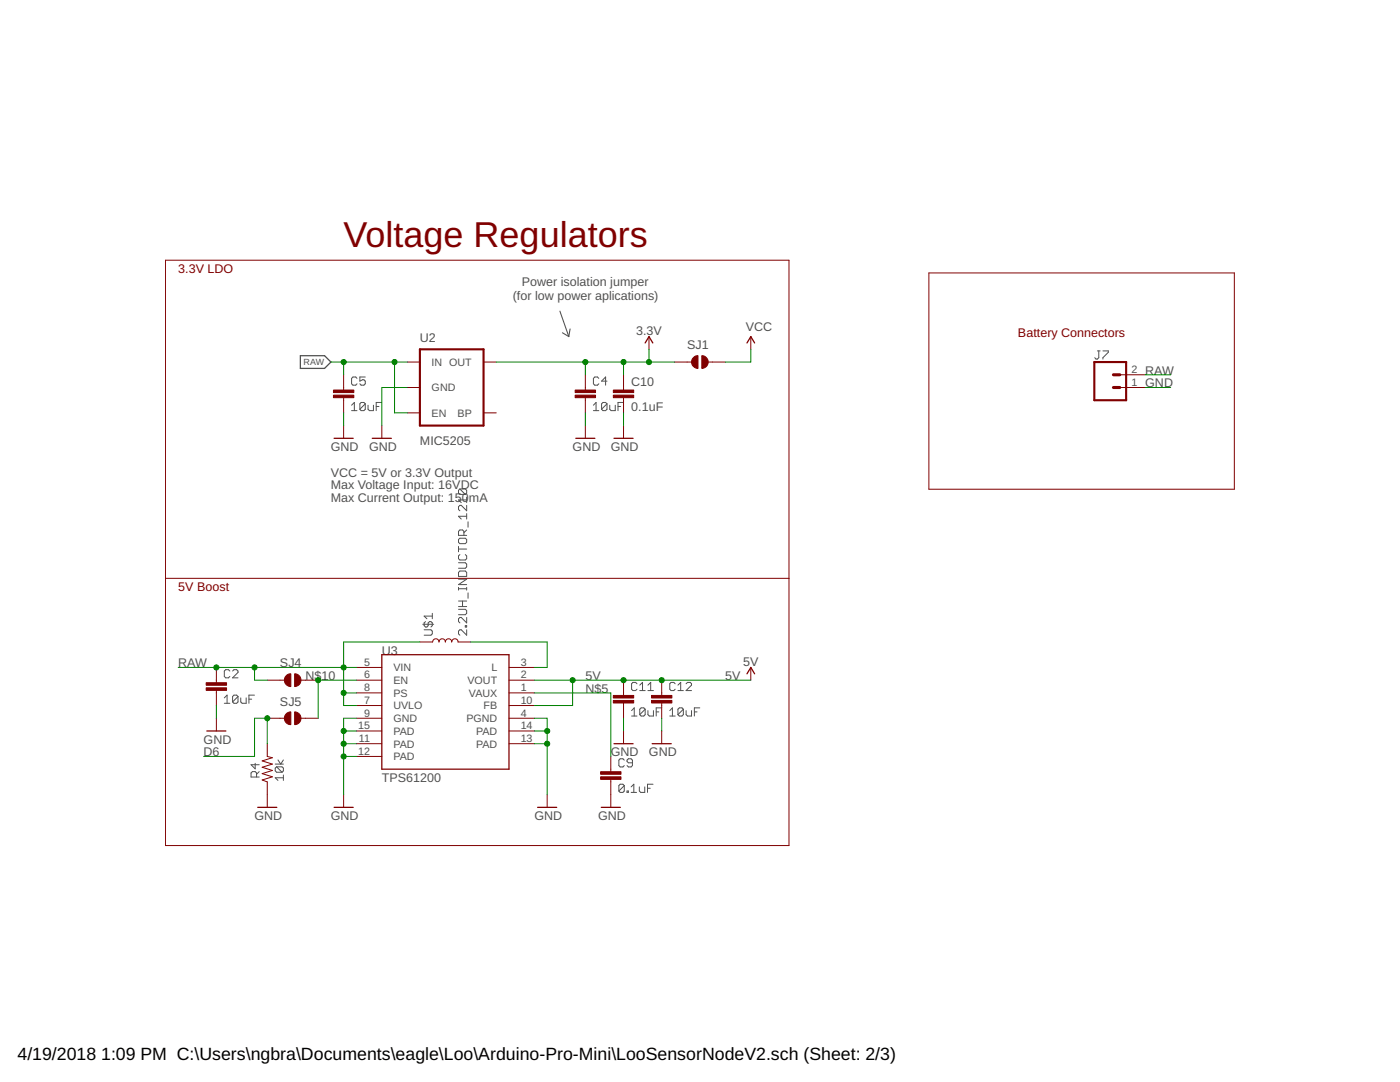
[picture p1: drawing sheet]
<svg xmlns="http://www.w3.org/2000/svg" width="279mm" height="216mm" viewBox="0 0 279 216" stroke-linecap="round" stroke-linejoin="round" font-family="sans-serif">
<path d="M111.7 62.1l1.8 5.1M112.2 66.4l1.3 .8M113.8 65.6l-.3 1.6" fill="none" stroke="#505050" stroke-width=".21"/>
<g fill="none" stroke="#505050" stroke-width=".2">
<path d="M71.2 75.5l-.2-.3h-.6l-.2 .3v1.1l.2 .3h.6l.2-.3M72.9 75.2h-1.1v.9l.5-.3h.3l.3 .3v.5l-.3 .3h-.5l-.3-.3M119.5 75.5l-.3-.3h-.5l-.3 .3v1.1l.3 .3h.5l.3-.3M121.1 76.1h-1l.8-.9v1.7M219 70h.6M219.3 70v1.4l-.3 .2h-.3l-.2-.2M220.1 70h1.1v.3l-1.1 1.1v.2M70.2 81.9h1M70.2 80.9l.5-.6v1.6M72.9 80.6v1.1l-.3 .2h-.5l-.3-.2M72.9 80.6l-.3-.3h-.5l-.3 .3v1.1M72.9 80.6l-1.1 1.1"/>
<path d="M73.4 80.9v.8l.3 .2h.8v-1M75.1 81.1h.5M76.2 80.3h-1.1v1.6M91.8 97.6h1.1l.2 .2v.6l-.2 .3M91.8 97.6l-.3 .2v.6l.3 .3h1.1M91.8 97.6l1.1 1.1M93.1 99.2v1.1M93.1 99.8h-1.6l.6 .5M118.4 80.9l.6-.6v1.6M118.4 81.9h1.1M121.1 80.6v1.1l-.2 .2h-.6l-.2-.2M121.1 80.6l-.2-.3h-.6l-.2 .3v1.1"/>
<path d="M121.1 80.6l-1 1.1M121.7 80.9v.8l.3 .2h.8v-1M123.3 81.1h.6M124.4 80.3h-1.1v1.6M91.5 107.7l.3-.3h1.1l.2 .3v.5l-.2 .3h-1.1l-.3-.3zM91.5 112.3h1.4l.2 .3v.5l-.2 .3h-1.4M91.5 114.2l.3-.3h1.1l.2 .3v.8h-1.6zM91.5 109v1.1M91.5 117.2v.6M91.5 119.9h1.6M91.5 117.5h1.6M91.5 115.6h1.6l-1.6 1h1.6"/>
<path d="M91.5 109.6h1.6M91.8 110.7l-.3 .2v.6l.3 .2h1.1l.2-.2v-.6l-.2-.2M92.3 119.9v1.1M92.6 106.8v-.8l-.3-.3h-.5l-.3 .3v.8h1.6M93.1 100.8v1.1l-1-1.1h-.3l-.3 .3v.6l.3 .2M93.1 102.5v1.1M93.1 117.2v.6M93.1 105.7l-.5 .6M93.1 103h-1.6l.6 .6M93.4 104.1v1.1M93.4 118.3v1.1M44.8 139.3l.5-.6v1.6"/>
<path d="M45.9 133.9l-.3-.3h-.6l-.2 .3v1.1l.2 .3h.6l.3-.3M46.4 133.9l.3-.3h.5l.3 .3v.3l-1.1 1.1h1.1M47.5 139v1.1l-.3 .2h-.5l-.3-.2M47.5 139l-.3-.3h-.5l-.3 .3v1.1M47.5 139l-1.1 1.1M48 139.3v.8l.3 .2h.8v-1M49.7 139.5h.5M50.8 138.7h-1.1v1.6M84.4 124.6h2.2M84.6 125.7h1.4l.3 .2v.6l-.3 .2h-1.4M84.9 124l-.3 .3v.5l.3 .3h.3l.2-.3v-.5l.3-.3h.3l.3 .3v.5l-.3 .3M86.3 122.4v1.1"/>
<path d="M86.3 122.9h-1.7l.6 .6M91.5 121.6h1.4l.2 .2v.6l-.2 .3h-1.4M91.5 121h1.6M92.9 124.8h.2v.3h-.2zM93.1 123.2v1.1l-1-1.1h-.3l-.3 .3v.5l.3 .3M93.1 125.7v1l-1-1h-.3l-.3 .2v.6l.3 .2M127.1 136.4l-.2-.2h-.6l-.3 .2v1.1l.3 .3h.6l.2-.3M127.7 137.8h1.1M127.7 136.7l.5-.5v1.6M129.3 137.8h1.1M129.3 136.7l.6-.5v1.6M134.7 136.4l-.2-.2h-.6l-.2 .2v1.1l.2 .3h.6l.2-.3"/>
<path d="M135.3 137.8h1.1M135.3 136.7l.5-.5v1.6M136.9 136.4l.3-.2h.6l.2 .2v.3l-1.1 1.1h1.1M44.8 140.3h1.1M50.9 152.3v1.1l-.8-.8h1.6M51.2 155v-.8l-.3-.2h-.5l-.3 .2v.8h1.6M51.7 154l-.5 .5M54.9 152.5h1.7M55.2 153h1.1l.3 .3v.5l-.3 .3M55.2 153l-.3 .3v.5l.3 .3h1.1M55.2 153l1.1 1.1M55.5 151.6l.5 .9 .6-.9"/>
<path d="M56.6 155.2h-1.7l.6 .5M56.6 154.6v1.1M124.6 151.7l-.3-.3h-.5l-.3 .3v1.1l.3 .2h.5l.3-.2M124.6 156.8l-.3-.3h-.5l-.3 .3v1M124.6 156.8v1l-.3 .3h-.5l-.3-.3M124.6 156.8l-1.1 1M125.1 157.8h.3v.3h-.3zM126 158.1h1M126 157l.5-.5v1.6M126 141.8l.6-.6v1.7M126 142.9h1.1M126.2 152.2h-.8l-.3-.3v-.2l.3-.3h.5l.3 .3v1.1l-.3 .2h-.5l-.3-.2"/>
<path d="M127.6 157v.8l.3 .3h.8v-1.1M128.8 141.5v1.1l-.3 .3h-.5l-.3-.3M128.8 141.5l-.3-.3h-.5l-.3 .3v1.1M128.8 141.5l-1.1 1.1M129.2 157.3h.6M129.3 141.8v.8l.3 .3h.8v-1.1M130.3 156.5h-1.1v1.6M131 142h.5M132 141.2h-1v1.7M133.7 142.9h1M133.7 141.8l.5-.6v1.7M136.4 141.5v1.1l-.3 .3h-.5l-.3-.3"/>
<path d="M136.4 141.5l-.3-.3h-.5l-.3 .3v1.1M136.4 141.5l-1.1 1.1M136.9 141.8v.8l.3 .3h.8v-1.1M138.6 142h.5M139.7 141.2h-1.1v1.7"/>
</g>
<path d="M59.9 71h4.9l1.2 1.2-1.2 1.3h-4.9z" fill="none" stroke="#505050" stroke-width=".25"/>
<g fill="none" stroke="#800000" stroke-width=".2">
<path d="M33 51.9h124.5v116.8h-124.5zM185.4 54.5h60.9v43.1h-60.9zM68.6 74.8v3M68.6 79.4v3M81.3 72.2h2.5M81.3 77.3h2.5M96.5 72.2h2.5M116.8 74.8v3M116.8 79.4v3M124.4 74.8v3M124.4 79.4v3M129.5 67.2v2.5"/>
<path d="M134.6 72.2h3.4M141.3 72.2h3.5M149.8 67.2v2.5M223.5 77.3h5.1M223.5 74.8h5.1M68.6 84.9v2.6M76.2 84.9v2.6M81.3 82.4h2.5M96.5 82.4h2.5M116.8 84.9v2.6M124.4 84.9v2.6M33 115.4h124.5"/>
<path d="M43.2 133.2v3M43.2 137.8v3M53.3 135.7h3.5M60.1 135.7h3.4M71.1 135.7h5.1M71.1 133.2h5.1M71.1 138.3h5.1M83.8 128.1h2.5a.63 .63 0 0 1 .7-.6 .63 .63 0 0 1 .6 .6 .63 .63 0 0 1 .6-.6 .63 .63 0 0 1 .7 .6 .63 .63 0 0 1 .6-.6 .63 .63 0 0 1 .6 .6 .63 .63 0 0 1 .7-.6 .63 .63 0 0 1 .6 .6h2.6M101.6 135.7h5.1M101.6 133.2h5.1M101.6 138.3h5.1M124.4 135.7v3.1"/>
<path d="M132.1 135.7v3.1M149.8 133.2v2.5M43.2 143.3v2.6M53.3 143.3h3.5M53.3 148.4v2.5l1.1 .3-2.1 .6 2.1 .7-2.1 .6 2.1 .6-2.1 .7 2.1 .6-2.1 .6 1 .4v5.1M60.1 143.3h3.4M68.6 158.6v2.5M71.1 140.8h5.1M71.1 143.3h5.1M71.1 145.9h5.1M71.1 148.4h5.1M71.1 150.9h5.1"/>
<path d="M101.6 140.8h5.1M101.6 143.3h5.1M101.6 145.9h5.1M101.6 148.4h5.1M109.2 158.6v2.5M121.9 150.9v3.1M121.9 155.5v5.6M124.4 140.3v3M124.4 145.9v2.5M132.1 140.3v3M132.1 145.9v2.5"/>
</g>
<g fill="none" stroke="#800000" stroke-width=".25">
<path d="M128.8 68.4l.7-1.2 .8 1.2M149.1 68.4l.7-1.2 .8 1.2M66.7 87.5h3.8M74.3 87.5h3.8M114.9 87.5h3.8M122.5 87.5h3.8M76.2 130.6h25.4v22.9h-25.4zM149.1 134.5l.7-1.3 .8 1.3M41.3 145.9h3.8M122.5 148.4h3.8M130.2 148.4h3.8M51.4 161.1h3.8"/>
<path d="M66.7 161.1h3.8M107.3 161.1h3.8M120 161.1h3.8"/>
</g>
<g fill="#800000" stroke="#800000" stroke-width=".2">
<path d="M119.9 155h4v.5h-4z"/>
<path d="M119.9 154h4v.5h-4z"/>
<path d="M122.4 78.8h4.1v.6h-4.1z"/>
<path d="M122.4 77.8h4.1v.5h-4.1z"/>
<path d="M114.8 78.8h4.1v.6h-4.1z"/>
<path d="M114.8 77.8h4.1v.5h-4.1z"/>
<path d="M66.5 78.8h4.1v.6h-4.1z"/>
<path d="M66.5 77.8h4.1v.5h-4.1z"/>
<path d="M41.1 137.2h4.1v.6h-4.1z"/>
<path d="M41.1 136.2h4.1v.5h-4.1z"/>
<path d="M122.4 139.8h4.1v.5h-4.1z"/>
<path d="M122.4 138.8h4.1v.5h-4.1z"/>
<path d="M130 139.8h4.1v.5h-4.1z"/>
<path d="M130 138.8h4.1v.5h-4.1z"/>
</g>
<path d="M83.8 69.7h12.7v15.2h-12.7zM218.4 72.2h6.3v7.7h-6.3z" fill="none" stroke="#800000" stroke-width=".42"/>
<g fill="#800000" stroke="#800000" stroke-width=".2">
<path d="M140.1 71a1.27 1.27 0 0 1 1.2 1.2 1.27 1.27 0 0 1-1.2 1.3z" fill-rule="evenodd"/>
<path d="M138.3 71.4l.5-.4h.5v2.5a1.26 1.26 0 0 1-1.2-.7 1.26 1.26 0 0 1 .2-1.4z" fill-rule="evenodd"/>
<path d="M58.8 134.5a1.27 1.27 0 0 1 1.3 1.2 1.27 1.27 0 0 1-1.3 1.3z" fill-rule="evenodd"/>
<path d="M57.1 134.9l.5-.4h.4v2.5a1.26 1.26 0 0 1-1.1-.8 1.26 1.26 0 0 1 .2-1.3z" fill-rule="evenodd"/>
<path d="M58.8 142a1.27 1.27 0 0 1 1.3 1.3 1.27 1.27 0 0 1-1.3 1.3z" fill-rule="evenodd"/>
<path d="M57.1 142.5l.5-.4 .4-.1v2.6a1.26 1.26 0 0 1-1.1-.8 1.26 1.26 0 0 1 .2-1.3z" fill-rule="evenodd"/>
</g>
<path d="M222.2 74.8h1.3M222.2 77.3h1.3" fill="none" stroke="#800000" stroke-width=".61"/>
<g fill="none" stroke="#008000" stroke-width=".2">
<path d="M66 72.2h15.3M68.6 72.2v2.6M78.7 72.2v10.2h2.6M81.3 77.3h-5.1v7.6M99 72.2h35.6M116.8 72.2v2.6M124.4 72.2v2.6M129.5 69.7v2.5M149.8 69.7v2.5h-5M228.6 77.3h5M228.6 74.8h5M68.6 82.4v2.5"/>
<path d="M116.8 82.4v2.5M124.4 82.4v2.5M35.6 133.2h35.5M50.8 133.2v2.5h2.5M68.6 138.3h2.5M71.1 135.7h-7.6v7.6M83.8 128.1h-15.2v12.7h2.5M94 128.1h15.2v5.1h-2.5M106.7 138.3h15.2v12.6M106.7 135.7h43.1M114.3 135.7v5.1h-7.6M43.2 140.8v2.5"/>
<path d="M53.3 148.4v-5.1h-2.5v7.6h-10.2M68.6 148.4h2.5M68.6 145.9h2.5M68.6 150.9h2.5M71.1 143.3h-2.5v15.3M106.7 148.4h2.5M106.7 143.3h2.5v15.3M106.7 145.9h2.5M124.4 143.3v2.6M132.1 143.3v2.6"/>
</g>
<g fill="#008000" stroke="#008000" stroke-width=".2">
<circle cx="109.2" cy="145.9" r=".51"/>
<circle cx="109.2" cy="148.4" r=".51"/>
<circle cx="68.6" cy="145.9" r=".51"/>
<circle cx="68.6" cy="148.4" r=".51"/>
<circle cx="68.6" cy="150.9" r=".51"/>
<circle cx="78.7" cy="72.2" r=".51"/>
<circle cx="68.6" cy="72.2" r=".51"/>
<circle cx="68.6" cy="138.3" r=".51"/>
<circle cx="68.6" cy="133.2" r=".51"/>
<circle cx="43.2" cy="133.2" r=".51"/>
<circle cx="50.8" cy="133.2" r=".51"/>
<circle cx="114.3" cy="135.7" r=".51"/>
<circle cx="124.4" cy="135.7" r=".51"/>
<circle cx="132.1" cy="135.7" r=".51"/>
<circle cx="63.5" cy="135.7" r=".51"/>
<circle cx="53.3" cy="143.3" r=".51"/>
<circle cx="124.4" cy="72.2" r=".51"/>
<circle cx="116.8" cy="72.2" r=".51"/>
<circle cx="129.5" cy="72.2" r=".51"/>
</g>
<text font-size="7.2" fill="#800000" x="68.6" y="49.4">Voltage Regulators</text>
<g font-size="3.5">
<text x="3.5" y="211.4">4/19/2018</text>
<text x="20.2" y="211.4">1:09 PM C:\Users\ngbra\Documents\eagle\Loo\Arduino-Pro-Mini\LooSensorNodeV2.sch (Sheet: 2/3)</text>
</g>
<g font-size="2.5" fill="#800000">
<text x="35.6" y="54.5">3.3V LDO</text>
<text x="203.2" y="67.2">Battery Connectors</text>
<text x="35.6" y="117.9">5V Boost</text>
</g>
<g font-size="2.5" fill="#505050">
<text x="102.3" y="59.8">(for low power aplications)</text>
<text x="104.1" y="57">Power isolation jumper</text>
<text x="83.8" y="68.2">U2</text>
<text x="126.9" y="66.9">3.3V</text>
<text x="137.1" y="69.7">SJ1</text>
<text x="148.8" y="66.1">VCC</text>
<text x="126" y="76.9">C10</text>
<text x="228.6" y="77.3">GND</text>
<text x="228.6" y="74.8">RAW</text>
<text x="126" y="82">0.1uF</text>
<text x="83.8" y="88.7">MIC5205</text>
<text x="66" y="95.1">VCC = 5V or 3.3V Output</text>
<text x="66" y="90">GND</text>
<text x="73.7" y="90">GND</text>
<text x="114.3" y="90">GND</text>
<text x="121.9" y="90">GND</text>
<text x="66" y="97.6">Max Voltage Input: 16VDC</text>
<text x="66" y="100.2">Max Current Output: 150mA</text>
<text x="76.2" y="130.6">U3</text>
<text x="35.6" y="133.2">RAW</text>
<text x="55.9" y="133.2">SJ4</text>
<text x="61" y="135.7">N$10</text>
<text x="116.8" y="135.7">5V</text>
<text x="144.8" y="135.7">5V</text>
<text x="148.3" y="132.9">5V</text>
<text x="55.9" y="140.8">SJ5</text>
<text x="116.8" y="138.3">N$5</text>
<text x="40.6" y="148.4">GND</text>
<text x="40.6" y="150.9">D6</text>
<text x="121.9" y="150.9">GND</text>
<text x="129.5" y="150.9">GND</text>
<text x="76.2" y="156">TPS61200</text>
<text x="50.8" y="163.6">GND</text>
<text x="66" y="163.6">GND</text>
<text x="106.7" y="163.6">GND</text>
<text x="119.4" y="163.6">GND</text>
</g>
<g font-size="2.1" fill="#505050">
<text x="86.1" y="73">IN OUT</text>
<text x="225.8" y="77">1</text>
<text x="225.8" y="74.4">2</text>
<text x="86.1" y="78.1">GND</text>
<text x="86.1" y="83.2">EN</text>
<text x="91.3" y="83.2">BP</text>
<text x="72.7" y="135.4">6</text>
<text x="72.7" y="137.9">8</text>
<text x="72.7" y="132.8">5</text>
<text x="78.5" y="136.5">EN</text>
<text x="78.5" y="133.9">VIN</text>
<text x="93.3" y="136.5">VOUT</text>
<text x="98.1" y="133.9">L</text>
<text x="103.9" y="132.8">3</text>
<text x="103.9" y="137.9">1</text>
<text x="103.9" y="135.4">2</text>
<text x="72.7" y="143">9</text>
<text x="72.7" y="140.4">7</text>
<text x="78.5" y="139">PS</text>
<text x="78.5" y="141.6">UVLO</text>
<text x="93.6" y="139">VAUX</text>
<text x="96.5" y="141.6">FB</text>
<text x="103.9" y="140.4">10</text>
<text x="103.9" y="143">4</text>
<text x="71.5" y="145.5">15</text>
<text x="71.6" y="148.1">11</text>
<text x="78.5" y="144.1">GND</text>
<text x="78.5" y="146.6">PAD</text>
<text x="78.5" y="149.2">PAD</text>
<text x="93.1" y="144.1">PGND</text>
<text x="95" y="149.2">PAD</text>
<text x="95" y="146.6">PAD</text>
<text x="103.9" y="148.1">13</text>
<text x="103.9" y="145.5">14</text>
<text x="71.5" y="150.6">12</text>
<text x="78.5" y="151.7">PAD</text>
</g>
<text font-size="1.8" fill="#505050" x="60.6" y="72.9">RAW</text>
</svg>
